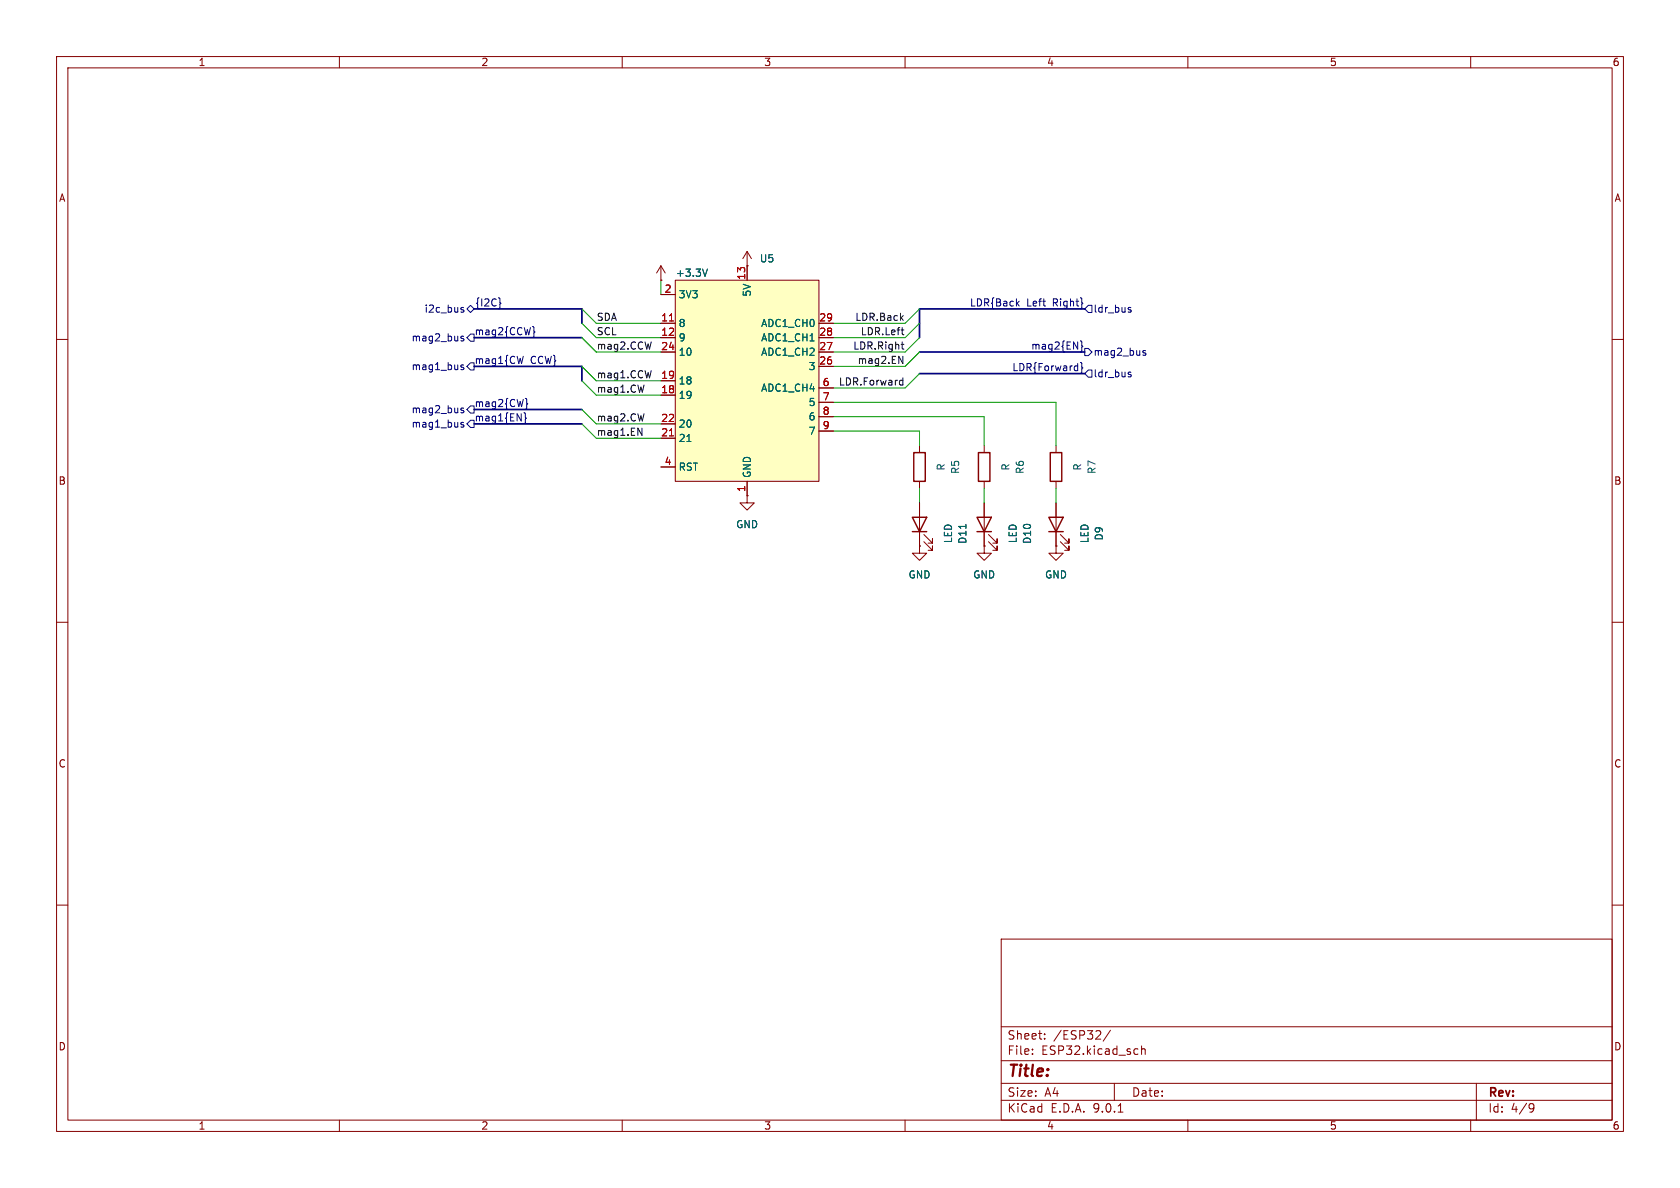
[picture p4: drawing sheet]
<svg xmlns="http://www.w3.org/2000/svg" width="297mm" height="210mm" viewBox="0 0 297 210" stroke-linecap="round" stroke-linejoin="round" font-family="sans-serif">
<g fill="none" stroke="#840000" stroke-width=".18">
<path d="M10 10h277v190h-277zM12 12h273v186h-273zM60 10v2M110 10v2M160 10v2M210 10v2M260 10v2M132.1 47h.1M132.1 44.5l-.8 1.2M132.1 44.5l.7 1.2M132.1 44.5v2.5M10 60h2"/>
<path d="M174 78.7v1.3M186.7 78.7v1.3M285 60h2M132.1 87.6v1.3h1.2l-1.2 1.3-1.3-1.3h1.3M132.1 87.6h.1M162.6 88.9v7.6M163.3 95.8l1.5 1.5v-.8v.8h-.7M163.3 94.5l1.5 1.5v-.7v.7h-.7M174 96.5v1.3h1.3l-1.3 1.3-1.3-1.3h1.3M174 96.5h.1M174 85.1v1.3M186.7 96.5v1.3h1.3l-1.3 1.3-1.3-1.3h1.3"/>
<path d="M186.7 96.5h.1M186.7 85.1v1.3M10 110h2M285 110h2M10 160h2M177 166h108v32h-108zM285 160h2M60 198v2M110 198v2M160 198v2M177 194.5h108M177 191.5h108"/>
<path d="M177 187.5h108M177 181.5h108M182.5 186.3v.1M182.5 185.5v.1M184.7 183.6v.1M184.7 182.8v.1M196.3 182.1l-1.3 2M197 191.5v3M197.7 196.6h.8M201 185.4l.2 .1M201.2 186.3l-.2 .1M201.8 184.9v1.5"/>
<path d="M201.8 185.5l.2-.1 .4 .1 .1 .9M210 198v2M260 198v2M261 191.5v6.5M270.6 195.1l.5 .1a.99 .99 0 0 1-.4 1.4h-.2M271.2 195.7l-.3 .3h-.3"/>
</g>
<path d="M161.3 91.4h2.5l-1.2 2.6zM161.3 94h2.5M173 80h2v5.1h-2zM185.7 80h2v5.1h-2z" fill="none" stroke="#840000" stroke-width=".25"/>
<path d="M170.8 92.7v.7" fill="none" stroke="#006464" stroke-width=".18"/>
<path d="M119.4 49.5h25.4v35.6h-25.4z" fill="#ffffc2"/>
<g fill="none" stroke="#840000" stroke-width=".18">
<path d="M116.8 49.5h.1M116.8 52.1h2.6M116.8 57.2h2.6M116.8 59.7h2.6M116.8 47l-.7 1.3M116.8 47l.8 1.3M116.8 47v2.5M119.4 49.5h25.4v35.6h-25.4zM132.1 47h.1M132.1 47v2.5M144.8 57.2h2.5M144.8 59.7h2.5"/>
<path d="M116.8 62.2h2.6M116.8 67.3h2.6M116.8 69.9h2.6M116.8 74.9h2.6M116.8 77.5h2.6M144.8 62.2h2.5M144.8 64.8h2.5M144.8 68.6h2.5M144.8 71.1h2.5M144.8 73.7h2.5M144.8 76.2h2.5M162.6 78.7v1.3"/>
<path d="M116.8 82.6h2.6M132.1 87.6h.1M132.1 85.1v2.5M162.6 96.5v1.3h1.2l-1.2 1.3-1.3-1.3h1.3M162.6 96.5h.1M162.6 85.1v1.3M162.6 88.9v2.5M162.6 94v2.5M174 96.5h.1M174 88.9v7.6M174.8 95.8l1.5 1.5v-.8v.8h-.8M174.8 94.5l1.5 1.5v-.7v.7h-.8"/>
<path d="M186.7 96.5h.1M186.7 88.9v7.6M187.5 95.8l1.5 1.5v-.8v.8h-.8M187.5 94.5l1.5 1.5v-.7v.7h-.8"/>
</g>
<path d="M118.4 56.7h.7M118.4 77.1h.7" fill="none" stroke="#a90000" stroke-width=".18"/>
<path d="M125.1 47.6l-.5 1.2M121.4 78h.8M170.8 92.7v.7" fill="none" stroke="#006464" stroke-width=".18"/>
<path d="M161.5 80h2.1v5.1h-2.1zM172.7 91.4h2.6l-1.3 2.6zM172.7 94h2.6M185.4 91.4h2.6l-1.3 2.6zM185.4 94h2.6" fill="none" stroke="#840000" stroke-width=".25"/>
<g fill="none" stroke="#000084" stroke-width=".18">
<path d="M81.5 59.7l.5 .3-.2 .3-.3-.1M81.5 54.7l.5 .2v.2l-.4 .1M81.5 54.4h.5M82 59.5l-.3-.1-.2 .2M83.2 59.1h.6v1.2h-.6l-.7-.6zM83.2 54l.6 .6-.6 .6-.7-.6zM88.4 53.4l.2 .2-.2 .2M94.1 57.7l.3 .2v.6l.2 .2-.2 .2v.6l-.3 .2M179.8 53.6l.4 .5M180.2 53.3l-.5 .4M192.4 54h.6v1.2h-.6l-.6-.6zM199.5 54.7l.5 .2-.1 .2-.3 .1"/>
<path d="M199.5 54.4h.4M81.5 74.9l.5 .4-.2 .2-.3-.1M81.5 64.7l.5 .4-.2 .2h-.3M81.5 72.4l.5 .3-.2 .3-.3-.1M82 74.7h-.3l-.2 .1M82 72.2l-.3-.1-.2 .2M82 64.6l-.3-.1-.2 .2M83.2 74.3h.6v1.3h-.6l-.7-.7zM83.2 71.8h.6v1.2h-.6l-.7-.6zM83.2 64.1h.6v1.3h-.6l-.7-.6zM92.5 63l-.3 1.3M92.8 73l.1 .8 .2 .1-.2 .2v.6l-.3 .2"/>
<path d="M92.9 70.4l.2 .2v.6l.2 .2-.2 .2v.6l-.2 .2M191 60.3l.2 .1v.7l.2 .1-.2 .2v.6l-.2 .2M191 64.1l.2 .2v.6l.2 .1-.2 .2v.6l-.2 .2M191.8 61.6h.6l.6 .6-.6 .7h-.6zM192.4 65.4h.6v1.3h-.6l-.6-.7zM199.5 66.1l.5 .3-.1 .2h-.3M199.5 65.8h.4M202 62.2l.6 .4-.2 .2-.4-.1M202.5 62h-.3l-.2 .1"/>
</g>
<path d="M159.3 58.3h.5M159.6 59.1l.2 .1M112.8 75.7l.7 1.3v-1.3M158.9 63l.7 1.3v-1.3M159.1 68h.5M159.1 67.3h.5M159.3 60.9h.5M159.5 60.4v1.1l.3 .2M159.6 66.8v1.3" fill="none" stroke="#0f0f0f" stroke-width=".18"/>
<path d="M83.8 54.6h19.1v2.6M83.8 59.7h19.1M191.8 54.6h-29.2v5.1M83.8 64.8h19.1v2.5M83.8 74.9h19.1M83.8 72.4h19.1M162.6 66h29.2M162.6 62.2h29.2" fill="none" stroke="#000084" stroke-width=".3"/>
<g fill="none" stroke="#009600" stroke-width=".18">
<path d="M102.9 57.2l2.5 2.5h11.4M102.9 59.7l2.5 2.5h11.4M102.9 54.6l2.5 2.6h11.4M116.8 49.5v2.6M162.6 57.2l-2.6 2.5h-12.7M162.6 59.7l-2.6 2.5h-12.7M162.6 54.6l-2.6 2.6h-12.7M102.9 64.8l2.5 2.5h11.4M102.9 67.3l2.5 2.6h11.4M102.9 74.9l2.5 2.6h11.4M102.9 72.4l2.5 2.5h11.4M147.3 73.7h26.7v5"/>
<path d="M147.3 71.1h39.4v7.6M147.3 76.2h15.3v2.5M162.6 66l-2.6 2.6h-12.7M162.6 62.2l-2.6 2.6h-12.7M162.6 86.4v2.5M174 86.4v2.5M186.7 86.4v2.5"/>
</g>
<text font-size="2.8" fill="#840000" x="178" y="190.9">Title:</text>
<g font-size="2.1" fill="#840000">
<text x="178" y="184">Sheet:</text>
<text x="186.2" y="184">/ESP32/</text>
<text x="178" y="186.7">File:</text>
<text x="184.1" y="186.7">ESP32.kicad_sch</text>
<text x="178" y="196.9">KiCad</text>
<text x="178" y="194.1">Size:</text>
<text x="184.7" y="194.1">A4</text>
<text x="185.7" y="196.9">E.D.A.</text>
<text x="193.3" y="196.9">9.0.1</text>
<text x="200" y="194.1">Date:</text>
<text x="263" y="194.3">Rev:</text>
<text x="263" y="196.9">Id:</text>
<text x="267.1" y="196.9">4/9</text>
</g>
<g font-size="1.8" fill="#840000">
<text x="35" y="11.9">1</text>
<text x="85" y="11.9">2</text>
<text x="135" y="11.9">3</text>
<text x="185" y="11.9">4</text>
<text x="235" y="11.9">5</text>
<text x="285" y="11.9">6</text>
<text x="10.3" y="35.9">A</text>
<text x="285.3" y="35.9">A</text>
<text x="10.3" y="85.9">B</text>
<text x="285.3" y="85.9">B</text>
<text x="10.3" y="135.9">C</text>
<text x="285.3" y="135.9">C</text>
<text x="10.3" y="185.9">D</text>
<text x="285.3" y="185.9">D</text>
<text x="35" y="199.9">1</text>
<text x="85" y="199.9">2</text>
<text x="135" y="199.9">3</text>
<text x="185" y="199.9">4</text>
<text x="235" y="199.9">5</text>
<text x="285" y="199.9">6</text>
</g>
<g font-size="1.8" fill="#006464">
<text x="134.2" y="46.6">U5</text>
<text x="119.4" y="49.1">+3.3V</text>
<text x="119.9" y="52.9">3V3</text>
<text x="132.9" y="52.5" transform="rotate(-90 132.9 52.5)">5V</text>
<text x="119.9" y="58">8</text>
<text x="134.5" y="58">ADC1_CH0</text>
<text x="119.9" y="60.6">9</text>
<text x="119.9" y="63.1">10</text>
<text x="134.5" y="60.6">ADC1_CH1</text>
<text x="134.5" y="63.1">ADC1_CH2</text>
<text x="142.9" y="65.6">3</text>
<text x="119.9" y="68.2">18</text>
<text x="119.9" y="70.7">19</text>
<text x="134.5" y="69.4">ADC1_CH4</text>
<text x="142.9" y="72">5</text>
<text x="119.9" y="75.8">20</text>
<text x="142.9" y="74.5">6</text>
<text x="142.9" y="77.1">7</text>
<text x="119.9" y="78.3">21</text>
<text x="119.9" y="83.4">RST</text>
<text x="167.2" y="83.3" transform="rotate(-90 167.2 83.3)">R</text>
<text x="169.8" y="83.9" transform="rotate(-90 169.8 83.9)">R5</text>
<text x="178.7" y="83.3" transform="rotate(-90 178.7 83.3)">R</text>
<text x="181.2" y="83.9" transform="rotate(-90 181.2 83.9)">R6</text>
<text x="191.4" y="83.3" transform="rotate(-90 191.4 83.3)">R</text>
<text x="193.9" y="83.9" transform="rotate(-90 193.9 83.9)">R7</text>
<text x="132.9" y="84.6" transform="rotate(-90 132.9 84.6)">GND</text>
<text x="130" y="93.6">GND</text>
<text x="195.2" y="95.6" transform="rotate(-90 195.2 95.6)">D9</text>
<text x="168.5" y="96.1" transform="rotate(-90 168.5 96.1)">LED</text>
<text x="171" y="96.2" transform="rotate(-90 171 96.2)">D11</text>
<text x="179.9" y="96.1" transform="rotate(-90 179.9 96.1)">LED</text>
<text x="182.5" y="96.2" transform="rotate(-90 182.5 96.2)">D10</text>
<text x="192.6" y="96.1" transform="rotate(-90 192.6 96.1)">LED</text>
<text x="160.5" y="102.5">GND</text>
<text x="172" y="102.5">GND</text>
<text x="184.7" y="102.5">GND</text>
</g>
<g font-size="1.8" fill="#a90000">
<text x="117.4" y="51.8">2</text>
<text x="131.8" y="49.6" transform="rotate(-90 131.8 49.6)">13</text>
<text x="116.8" y="56.9">11</text>
<text x="116.8" y="59.4">12</text>
<text x="144.7" y="56.9">29</text>
<text x="144.7" y="59.4">28</text>
<text x="116.8" y="62">24</text>
<text x="144.7" y="62">27</text>
<text x="144.7" y="64.5">26</text>
<text x="116.8" y="67.1">19</text>
<text x="116.8" y="69.6">18</text>
<text x="145.3" y="68.3">6</text>
<text x="145.3" y="70.9">7</text>
<text x="116.8" y="74.7">22</text>
<text x="116.8" y="77.2">21</text>
<text x="145.3" y="73.4">8</text>
<text x="145.3" y="75.9">9</text>
<text x="117.4" y="82.3">4</text>
<text x="131.8" y="87.1" transform="rotate(-90 131.8 87.1)">1</text>
</g>
<g font-size="1.8" fill="#000084">
<text x="75" y="55.5">i2c_bus</text>
<text x="83.8" y="59.3">mag2{CCW}</text>
<text x="83.9" y="54.3">{I2C}</text>
<text x="171.4" y="54.3">LDR{Back</text>
<text x="181.5" y="54.3">Left</text>
<text x="186.2" y="54.3">Right}</text>
<text x="193.2" y="55.5">ldr_bus</text>
<text x="72.7" y="60.6">mag2_bus</text>
<text x="72.7" y="65.6">mag1_bus</text>
<text x="83.8" y="64.4">mag1{CW</text>
<text x="93.8" y="64.4">CCW}</text>
<text x="178.9" y="65.7">LDR{Forward}</text>
<text x="182.2" y="61.9">mag2{EN}</text>
<text x="193.2" y="63.1">mag2_bus</text>
<text x="193.2" y="66.9">ldr_bus</text>
<text x="72.7" y="75.8">mag1_bus</text>
<text x="72.7" y="73.3">mag2_bus</text>
<text x="83.8" y="72">mag2{CW}</text>
<text x="83.8" y="74.6">mag1{EN}</text>
</g>
<g font-size="1.8" fill="#0f0f0f">
<text x="105.4" y="56.8">SDA</text>
<text x="105.4" y="59.3">SCL</text>
<text x="151.1" y="56.8">LDR.Back</text>
<text x="152.1" y="59.3">LDR.Left</text>
<text x="105.4" y="61.9">mag2.CCW</text>
<text x="150.7" y="61.9">LDR.Right</text>
<text x="151.5" y="64.4">mag2.EN</text>
<text x="105.4" y="69.5">mag1.CW</text>
<text x="105.4" y="67">mag1.CCW</text>
<text x="148.2" y="68.2">LDR.Forward</text>
<text x="105.4" y="77.1">mag1.EN</text>
<text x="105.4" y="74.6">mag2.CW</text>
</g>
</svg>
